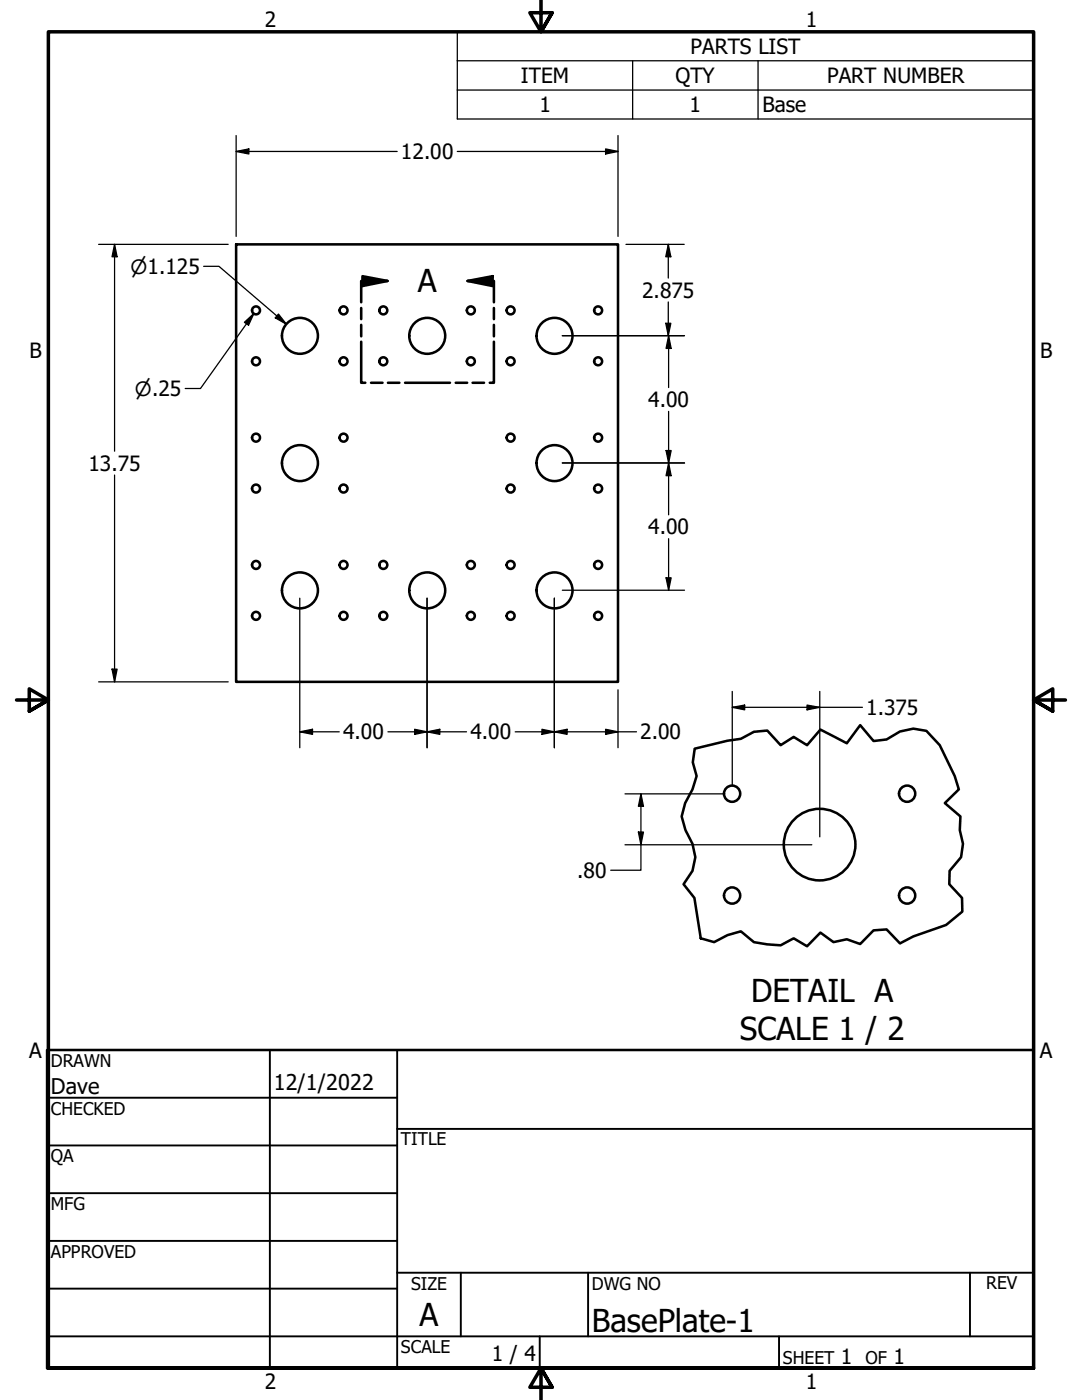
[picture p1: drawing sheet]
<svg xmlns="http://www.w3.org/2000/svg" width="216mm" height="279mm" viewBox="0 0 216 279" stroke-linecap="round" stroke-linejoin="round" font-family="sans-serif">
<!-- layer: Visible (ANSI) -->
<g fill="none" stroke="#000" stroke-width=".51">
<path d="M47.1 48.8h76.2v87.3h-76.2z"/>
<circle cx="51.1" cy="61.9" r=".79"/>
<circle cx="51.1" cy="72.1" r=".79"/>
<circle cx="59.8" cy="67" r="3.6"/>
<circle cx="68.5" cy="72.1" r=".79"/>
<circle cx="68.5" cy="61.9" r=".79"/>
<circle cx="76.5" cy="72.1" r=".79"/>
<circle cx="76.5" cy="61.9" r=".79"/>
<circle cx="85.2" cy="67" r="3.6"/>
<circle cx="93.9" cy="61.9" r=".79"/>
<circle cx="93.9" cy="72.1" r=".79"/>
<circle cx="101.9" cy="72.1" r=".79"/>
<circle cx="101.9" cy="61.9" r=".79"/>
<circle cx="110.6" cy="67" r="3.6"/>
<circle cx="119.3" cy="72.1" r=".79"/>
<circle cx="119.3" cy="61.9" r=".79"/>
<circle cx="51.1" cy="87.3" r=".79"/>
<circle cx="51.1" cy="97.5" r=".79"/>
<circle cx="59.8" cy="92.4" r="3.6"/>
<circle cx="68.5" cy="97.5" r=".79"/>
<circle cx="68.5" cy="87.3" r=".79"/>
<circle cx="101.9" cy="87.3" r=".79"/>
<circle cx="101.9" cy="97.5" r=".79"/>
<circle cx="110.6" cy="92.4" r="3.6"/>
<circle cx="119.3" cy="87.3" r=".79"/>
<circle cx="119.3" cy="97.5" r=".79"/>
<circle cx="51.1" cy="112.7" r=".79"/>
<circle cx="59.8" cy="117.8" r="3.6"/>
<circle cx="68.5" cy="112.7" r=".79"/>
<circle cx="76.5" cy="112.7" r=".79"/>
<circle cx="85.2" cy="117.8" r="3.6"/>
<circle cx="93.9" cy="112.7" r=".79"/>
<circle cx="101.9" cy="112.7" r=".79"/>
<circle cx="110.6" cy="117.8" r="3.6"/>
<circle cx="119.3" cy="112.7" r=".79"/>
<circle cx="51.1" cy="122.9" r=".79"/>
<circle cx="68.5" cy="122.9" r=".79"/>
<circle cx="76.5" cy="122.9" r=".79"/>
<circle cx="93.9" cy="122.9" r=".79"/>
<circle cx="101.9" cy="122.9" r=".79"/>
<circle cx="119.3" cy="122.9" r=".79"/>
<circle cx="146.1" cy="158.4" r="1.62"/>
<circle cx="181" cy="158.4" r="1.62"/>
<circle cx="146.1" cy="178.7" r="1.62"/>
<circle cx="163.5" cy="168.6" r="7.1"/>
<circle cx="181" cy="178.7" r="1.62"/>
</g>
<!-- layer: Break Line (ANSI) -->
<path d="M138.6 149.4l6.6-1.6 2.6-.4 2.6-1.4 2.7-.2 2.7 2.9 2.6-1.6 2.6 1.6 2.7-3.1 5.3 2.7 2.6-3.6 2.7 3.2 2.6-.3 2.7-1.6 2.6-.6 2.6 .5 2.7 2.8 3 6.2 .8 2.6-2.8 2.8 3.1 2.6-.1 2.8 .7 2.7-.4 2.7-2.3 2.7-.1 2.7 2.6 2.7v2.7l-3.2 2.7-6.6 2.3-2.6 1.4-2.7-2.8-2.6 .2-2.7 2.7-2.6-.9-2.7 .5-2.6-1.9-2.7 2.7-2.6-1.5-2.6 1.4-2.7-.2-2.7-.5-2.6-2.1-2.6 .7-2.7 1.4-2.7-.7-1.2-8.1-2.2-2.7 1.8-2.7 .5-2.7-.5-2.7-1.4-2.7-.8-2.8 .7-2.6 1.5-2.8 .8-2.6-.8-2.8z" fill="none" stroke="#000" stroke-width=".51"/>
<!-- layer: Symbol (ANSI) -->
<path d="M91.2 12.1v-5.7h115v5.7M91.2 12.1h115v5.9M91.2 12.1v11.6h115v-5.7M91.2 18h115M126.2 12.1v11.6M151.3 12.1v11.6" fill="none" stroke="#000" stroke-width=".25"/>
<!-- layer: Detail Boundary (ANSI) -->
<g fill="none" stroke="#000" stroke-width=".51">
<path d="M72.3 55.1l5 1-5 1zM77.3 56.1h-5.2v4.2M93.3 56.1l5-1v2zM93.3 56.1h5.3v4.2M72.1 68.2v8.2h.8M72.1 61.5v2.2M72.1 64.8v2.3M74 76.4h2.3M77.4 76.4h2.3M80.8 76.4h9M90.9 76.4h2.3M94.3 76.4h2.3"/>
<path d="M98.6 68.2v8.2h-.9M98.6 61.5v2.2M98.6 64.8v2.3"/>
</g>
<g fill="#000">
<path d="M72.3 55.1l5 1-5 1z" fill-rule="evenodd"/>
<path d="M93.3 56.1l5-1v2z" fill-rule="evenodd"/>
</g>
<!-- layer: Border (ANSI) -->
<path d="M107.9 0v6.4l-2.2-3.9h4.5l-2.3 3.9 2.3-3.9M3.3 139.7h6.4l-3.9-2.2v4.4l3.9-2.2-3.9 2.2M212.6 139.7h-6.4l3.9-2.2v4.4l-3.9-2.2 3.9 2.2M9.7 273v-266.6h196.5v266.6h-196.5h196.5M110.2 276.9l-2.3-3.9 2.3 3.9h-4.5l2.2-3.9v6.4" fill="none" stroke="#000" stroke-width=".7"/>
<!-- layer: Title (ANSI) -->
<g fill="none" stroke="#000" stroke-width=".38">
<path d="M9.4 219.1h69.8M53.8 209.5v63.5M79.2 209.5v63.5M9.4 228.6h69.8M9.4 238.1h69.8M79.2 225.3h127M9.4 247.6h69.8M9.4 257.2h69.8M79.2 254h127M91.9 254v12.7M117.3 254v12.7M193.5 254v12.7"/>
<path d="M9.4 266.7h196.8M107.7 266.7v6.3M155.4 266.7v6.3"/>
</g>
<path d="M9.4 209.5h196.8v63.5h-196.8z" fill="none" stroke="#000" stroke-width=".51"/>
<!-- layer: Dimension (ANSI) -->
<g fill="none" stroke="#000" stroke-width=".25">
<path d="M47.1 30.2l2.6-.5v1zM47.1 30.2h32.1M47.1 27.1v20.1M91.2 30.2h32.1M120.8 29.7l2.5 .5-2.5 .5zM123.3 27.1v20.1M19.7 48.8h25.8M22.9 48.8l.5 2.4h-1zM22.9 48.8v41.2M40.6 53.1h3.1l13.4 11.6M124.9 48.8h11.6M133.3 48.8l.6 2.4h-1.1z"/>
<path d="M133.3 48.8v6.7M48.8 64.3l1.9-1.8-1.1 2.4zM50.7 62.5l-10.7 15h-3M55.6 62.7l1.5 2-2.2-1.3zM112.2 67h24.4M132.8 64.5h1.1l-.6 2.5zM133.3 60.3v6.7M133.4 67l.5 2.5h-1zM133.4 67v10.3M22.9 94.8v41.3M112.2 92.4h24.4M132.9 89.9h1l-.5 2.5z"/>
<path d="M133.4 92.4l.5 2.5h-1zM133.4 82.1v20.6M59.8 119.4v29.8M85.2 119.4v29.8M110.6 119.4v29.8M112.2 117.8h24.4M132.9 115.3h1l-.5 2.5zM133.4 107.5v10.3M19.7 136.1h25.8M22.4 133.5h1l-.5 2.6zM123.3 137.7v11.5M146.1 138v18.8"/>
<path d="M163.6 138v29M59.8 146l2.6-.5v1.1zM59.8 146h7.9M77.4 146h15.7M82.7 145.5l2.5 .5-2.5 .6zM85.2 146l2.6-.5v1.1zM102.8 146h24.2M108.1 145.5l2.5 .5-2.5 .6zM110.6 146l2.6-.5v1.1zM120.8 145.5l2.5 .5-2.5 .6zM124.7 158.4h19.8M127.9 158.4l.5 2.5h-1z"/>
<path d="M127.9 158.4v15.3h-6M146.1 141.2l2.5-.5v1zM146.1 141.2h26M161 140.7l2.6 .5-2.6 .5zM124.7 168.6h37.3M127.4 166.1h1l-.5 2.5z"/>
</g>
<g fill="#000">
<path d="M47.1 30.2l2.6-.5v1z" fill-rule="evenodd"/>
<path d="M120.8 29.7l2.5 .5-2.5 .5z" fill-rule="evenodd"/>
<path d="M22.9 48.8l.5 2.4h-1z" fill-rule="evenodd"/>
<path d="M133.3 48.8l.6 2.4h-1.1z" fill-rule="evenodd"/>
<path d="M48.8 64.3l1.9-1.8-1.1 2.4z" fill-rule="evenodd"/>
<path d="M55.6 62.7l1.5 2-2.2-1.3z" fill-rule="evenodd"/>
<path d="M132.8 64.5h1.1l-.6 2.5z" fill-rule="evenodd"/>
<path d="M133.4 67l.5 2.5h-1z" fill-rule="evenodd"/>
<path d="M132.9 89.9h1l-.5 2.5z" fill-rule="evenodd"/>
<path d="M133.4 92.4l.5 2.5h-1z" fill-rule="evenodd"/>
<path d="M132.9 115.3h1l-.5 2.5z" fill-rule="evenodd"/>
<path d="M22.4 133.5h1l-.5 2.6z" fill-rule="evenodd"/>
<path d="M59.8 146l2.6-.5v1.1z" fill-rule="evenodd"/>
<path d="M82.7 145.5l2.5 .5-2.5 .6z" fill-rule="evenodd"/>
<path d="M85.2 146l2.6-.5v1.1z" fill-rule="evenodd"/>
<path d="M108.1 145.5l2.5 .5-2.5 .6z" fill-rule="evenodd"/>
<path d="M110.6 146l2.6-.5v1.1z" fill-rule="evenodd"/>
<path d="M120.8 145.5l2.5 .5-2.5 .6z" fill-rule="evenodd"/>
<path d="M146.1 141.2l2.5-.5v1z" fill-rule="evenodd"/>
<path d="M161 140.7l2.6 .5-2.6 .5z" fill-rule="evenodd"/>
<path d="M127.4 166.1h1l-.5 2.5z" fill-rule="evenodd"/>
<path d="M127.9 158.4l.5 2.5h-1z" fill-rule="evenodd"/>
</g>
<g font-size="6.3">
<text x="83.4" y="58.4">A</text>
<text x="149.9" y="199.9">DETAIL A</text>
<text x="147.6" y="207.5">SCALE 1 / 2</text>
<text x="83.7" y="264.5">A</text>
<text x="118.1" y="265.8">BasePlate-1</text>
</g>
<g font-size="4.3">
<text x="10.2" y="218.2">Dave</text>
<text x="54.6" y="217.6">12/1/2022</text>
</g>
<g font-size="4.2">
<text x="52.8" y="5.3">2</text>
<text x="160.8" y="5.3">1</text>
<text x="137.8" y="10.8">PARTS LIST</text>
<text x="103.9" y="16.6">ITEM</text>
<text x="134.8" y="16.6">QTY</text>
<text x="165" y="16.6">PART NUMBER</text>
<text x="107.6" y="22.4">1</text>
<text x="137.6" y="22.4">1</text>
<text x="152.1" y="22.4">Base</text>
<text x="80" y="31.8">12.00</text>
<text x="128.1" y="59.4">2.875</text>
<text x="5.9" y="71.4">B</text>
<text x="207.6" y="71.4">B</text>
<text x="129.3" y="81.2">4.00</text>
<text x="17.7" y="93.9">13.75</text>
<text x="129.3" y="106.6">4.00</text>
<text x="172.8" y="142.7">1.375</text>
<text x="68.5" y="147.6">4.00</text>
<text x="93.9" y="147.6">4.00</text>
<text x="127.8" y="147.6">2.00</text>
<text x="115.2" y="175.2">.80</text>
<text x="5.8" y="211.1">A</text>
<text x="207.5" y="211.1">A</text>
<text x="98.1" y="271.7">1 / 4</text>
<text x="167.8" y="272.2">1</text>
<text x="178.3" y="272.2">1</text>
<text x="52.8" y="277.1">2</text>
<text x="160.8" y="277.1">1</text>
</g>
<g font-size="3.9">
<text x="26" y="54.6">⌀1.125</text>
<text x="26.9" y="79">⌀.25</text>
</g>
<g font-size="3.5">
<text x="10.2" y="212.9">DRAWN</text>
<text x="10.2" y="222.4">CHECKED</text>
<text x="10.2" y="232">QA</text>
<text x="80" y="228.6">TITLE</text>
<text x="10.2" y="241.5">MFG</text>
<text x="10.2" y="251">APPROVED</text>
<text x="82" y="257.4">SIZE</text>
<text x="118.1" y="257.4">DWG NO</text>
<text x="196.8" y="257.3">REV</text>
<text x="80" y="270.1">SCALE</text>
<text x="156.2" y="272.2">SHEET</text>
<text x="172.7" y="272.2">OF</text>
</g>
</svg>
